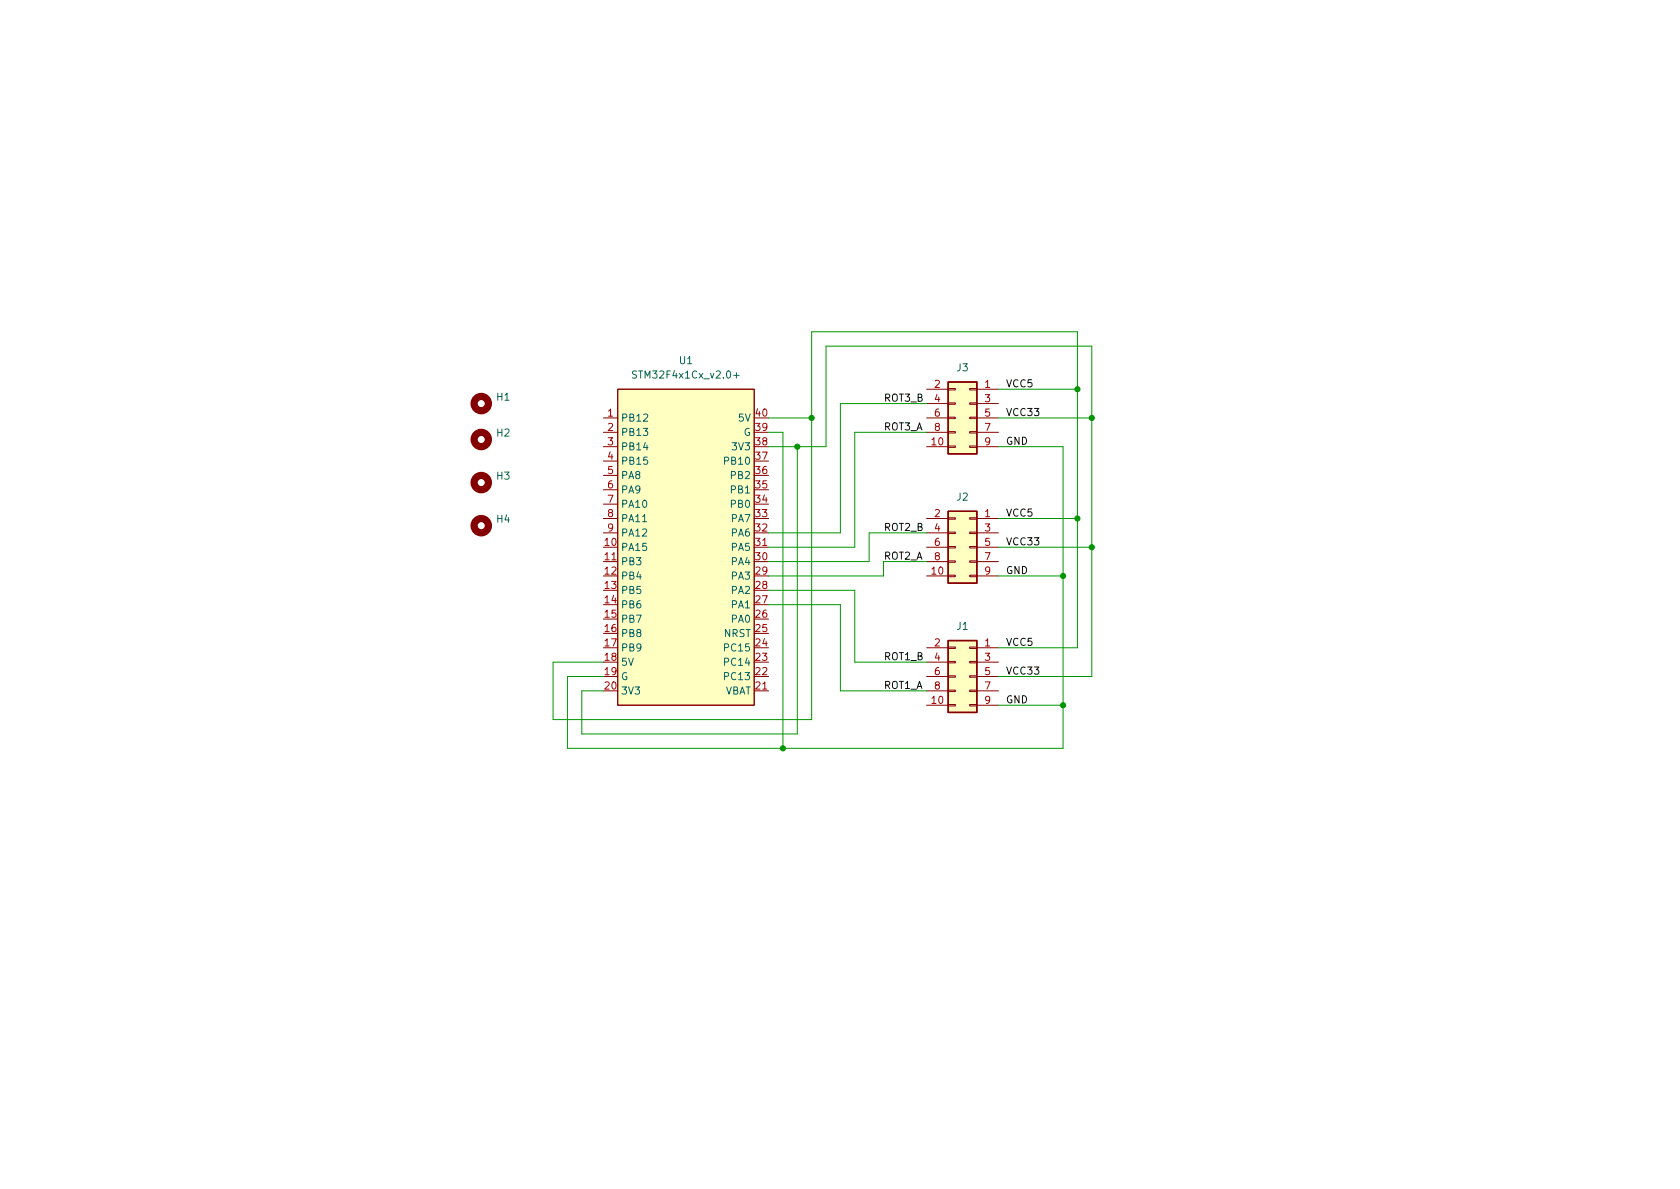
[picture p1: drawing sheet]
<svg xmlns="http://www.w3.org/2000/svg" width="297mm" height="210mm" viewBox="0 0 297 210" stroke-linecap="round" stroke-linejoin="round" font-family="sans-serif">
<g fill="#ffffc2" stroke="#ffffc2" stroke-width=".18">
<path d="M167.6 67.6h5.1v12.7h-5.1z"/>
<path d="M167.6 90.4h5.1v12.7h-5.1z"/>
<path d="M109.2 68.8h24.1v55.9h-24.1z"/>
<path d="M167.6 113.3h5.1v12.7h-5.1z"/>
</g>
<path d="M167.6 67.6h5.1v12.7h-5.1zM167.6 90.4h5.1v12.7h-5.1zM167.6 113.3h5.1v12.7h-5.1z" fill="none" stroke="#840000" stroke-width=".25"/>
<g fill="none" stroke="#840000" stroke-width=".18">
<path d="M106.7 79h2.5M106.7 73.9h2.5M106.7 76.4h2.5M109.2 68.8h24.1v55.9h-24.1zM163.8 68.8h3.8M163.8 79h3.8M163.8 71.4h3.8M163.8 73.9h3.8M163.8 76.4h3.8M167.6 78.9h1.3v.2h-1.3zM167.6 76.3h1.3v.3h-1.3zM167.6 73.8h1.3v.2h-1.3z"/>
<path d="M167.6 71.2h1.3v.3h-1.3zM167.6 68.7h1.3v.3h-1.3zM171.4 78.9h1.3v.2h-1.3zM171.4 76.3h1.3v.3h-1.3zM171.4 73.8h1.3v.2h-1.3zM171.4 71.2h1.3v.3h-1.3zM171.4 68.7h1.3v.3h-1.3zM172.7 68.8h3.8M172.7 79h3.8M172.7 71.4h3.8M172.7 73.9h3.8M172.7 76.4h3.8"/>
<path d="M106.7 91.7h2.5M106.7 94.2h2.5M106.7 99.3h2.5M106.7 81.5h2.5M106.7 84.1h2.5M106.7 86.6h2.5M106.7 89.1h2.5M133.3 96.8h2.6M163.8 91.7h3.8M163.8 94.2h3.8M163.8 96.8h3.8M163.8 99.3h3.8"/>
<path d="M167.6 99.2h1.3v.2h-1.3zM167.6 96.6h1.3v.3h-1.3zM167.6 94.1h1.3v.3h-1.3zM167.6 91.6h1.3v.2h-1.3zM171.4 99.2h1.3v.2h-1.3zM171.4 96.6h1.3v.3h-1.3zM171.4 94.1h1.3v.3h-1.3zM171.4 91.6h1.3v.2h-1.3zM172.7 91.7h3.8M172.7 94.2h3.8M172.7 96.8h3.8M172.7 99.3h3.8"/>
<path d="M163.8 101.8h3.8M163.8 114.5h3.8M163.8 117.1h3.8M163.8 119.6h3.8M167.6 101.7h1.3v.3h-1.3zM167.6 119.5h1.3v.3h-1.3zM167.6 117h1.3v.2h-1.3zM167.6 114.4h1.3v.3h-1.3zM171.4 101.7h1.3v.3h-1.3zM171.4 119.5h1.3v.3h-1.3zM171.4 117h1.3v.2h-1.3zM171.4 114.4h1.3v.3h-1.3z"/>
<path d="M172.7 101.8h3.8M172.7 114.5h3.8M172.7 117.1h3.8M172.7 119.6h3.8M133.3 122.2h2.6M163.8 122.2h3.8M163.8 124.7h3.8M167.6 124.6h1.3v.2h-1.3zM167.6 122h1.3v.3h-1.3zM171.4 124.6h1.3v.2h-1.3zM171.4 122h1.3v.3h-1.3zM172.7 122.2h3.8"/>
<path d="M172.7 124.7h3.8"/>
</g>
<path d="M112.5 65.7l-.4-.1-.2 .1v.4l.5 .2 .1 .3-.2 .3-.5-.1M129.7 66.4h1M113.6 92.3h.7" fill="none" stroke="#006464" stroke-width=".18"/>
<g fill="none" stroke="#840000" stroke-width="1.3">
<circle cx="85.1" cy="77.7" r="1.27"/>
<circle cx="85.1" cy="71.4" r="1.27"/>
<circle cx="85.1" cy="93" r="1.27"/>
<circle cx="85.1" cy="85.3" r="1.27"/>
</g>
<g fill="none" stroke="#009600" stroke-width=".18">
<path d="M135.9 76.4h2.5v55.9M135.9 79h10.1v-17.8h47v58.4h-16.5M135.9 73.9h7.6M141 79v50.8h-38.1v-7.6h3.8M163.8 76.4h-12.7v20.4h-15.2M163.8 71.4h-15.2v22.8h-12.7M176.5 79h11.5v53.3h-87.7v-12.7h6.4M176.5 68.8h14M176.5 73.9h16.5M163.8 99.3h-7.6v2.5h-20.3M163.8 94.2h-10.1v5.1h-17.8M176.5 96.8h16.5"/>
<path d="M176.5 91.7h14M135.9 106.9h12.7v15.3h15.2M135.9 104.4h15.2v12.7h12.7M176.5 101.8h11.5M176.5 114.5h14v-55.8h-47v68.5h-45.7v-10.1h8.9M176.5 124.7h11.5"/>
</g>
<g fill="#009600" stroke="#009600" stroke-width=".18">
<circle cx="190.5" cy="91.7" r=".46"/>
<circle cx="193" cy="96.8" r=".46"/>
<circle cx="190.5" cy="68.8" r=".46"/>
<circle cx="193" cy="73.9" r=".46"/>
<circle cx="143.5" cy="73.9" r=".46"/>
<circle cx="188" cy="101.8" r=".46"/>
<circle cx="138.4" cy="132.3" r=".46"/>
<circle cx="141" cy="79" r=".46"/>
<circle cx="188" cy="124.7" r=".46"/>
</g>
<g font-size="1.8" fill="#006464">
<text x="120.2" y="64.4">U1</text>
<text x="169.2" y="65.7">J3</text>
<text x="87.8" y="70.8">H1</text>
<text x="112.6" y="66.9">STM32F4x1Cx_v2.0+</text>
<text x="87.8" y="77.2">H2</text>
<text x="109.7" y="74.5">PB12</text>
<text x="109.7" y="77.1">PB13</text>
<text x="130.7" y="74.5">5V</text>
<text x="131.5" y="77.1">G</text>
<text x="109.7" y="79.6">PB14</text>
<text x="109.7" y="82.2">PB15</text>
<text x="128.4" y="82.2">PB10</text>
<text x="129.7" y="79.6">3V3</text>
<text x="87.8" y="84.8">H3</text>
<text x="109.7" y="84.7">PA8</text>
<text x="109.7" y="87.2">PA9</text>
<text x="109.7" y="89.8">PA10</text>
<text x="129.4" y="89.8">PB0</text>
<text x="129.4" y="87.2">PB1</text>
<text x="129.4" y="84.7">PB2</text>
<text x="169.2" y="88.5">J2</text>
<text x="87.8" y="92.4">H4</text>
<text x="109.7" y="92.3">PA11</text>
<text x="109.7" y="94.9">PA12</text>
<text x="129.4" y="94.9">PA6</text>
<text x="129.4" y="92.3">PA7</text>
<text x="109.7" y="97.4">PA15</text>
<text x="109.7" y="99.9">PB3</text>
<text x="129.4" y="99.9">PA4</text>
<text x="129.4" y="97.4">PA5</text>
<text x="109.7" y="102.5">PB4</text>
<text x="109.7" y="105">PB5</text>
<text x="109.7" y="107.6">PB6</text>
<text x="129.4" y="107.6">PA1</text>
<text x="129.4" y="105">PA2</text>
<text x="129.4" y="102.5">PA3</text>
<text x="109.7" y="110.1">PB7</text>
<text x="109.7" y="112.6">PB8</text>
<text x="128" y="112.6">NRST</text>
<text x="129.4" y="110.1">PA0</text>
<text x="169.2" y="111.4">J1</text>
<text x="109.7" y="115.2">PB9</text>
<text x="109.7" y="117.7">5V</text>
<text x="128.4" y="117.7">PC14</text>
<text x="128.4" y="115.2">PC15</text>
<text x="109.7" y="120.3">G</text>
<text x="109.7" y="122.8">3V3</text>
<text x="128" y="122.8">VBAT</text>
<text x="128.4" y="120.3">PC13</text>
</g>
<g font-size="1.8" fill="#0f0f0f">
<text x="156.2" y="71">ROT3_B</text>
<text x="177.8" y="68.5">VCC5</text>
<text x="156.2" y="76.1">ROT3_A</text>
<text x="177.8" y="73.6">VCC33</text>
<text x="177.8" y="78.6">GND</text>
<text x="156.2" y="93.9">ROT2_B</text>
<text x="177.8" y="91.3">VCC5</text>
<text x="156.2" y="99">ROT2_A</text>
<text x="177.8" y="96.4">VCC33</text>
<text x="177.8" y="101.5">GND</text>
<text x="156.2" y="116.7">ROT1_B</text>
<text x="177.8" y="114.2">VCC5</text>
<text x="177.8" y="119.3">VCC33</text>
<text x="156.2" y="121.8">ROT1_A</text>
<text x="177.8" y="124.4">GND</text>
</g>
<g font-size="1.8" fill="#a90000">
<text x="165.2" y="68.6">2</text>
<text x="165.2" y="71.1">4</text>
<text x="174.1" y="68.6">1</text>
<text x="174.1" y="71.1">3</text>
<text x="107.5" y="73.7">1</text>
<text x="107.5" y="76.2">2</text>
<text x="133.6" y="76.2">39</text>
<text x="133.6" y="73.7">40</text>
<text x="165.2" y="73.7">6</text>
<text x="165.2" y="76.2">8</text>
<text x="174.1" y="73.7">5</text>
<text x="174.1" y="76.2">7</text>
<text x="107.5" y="78.7">3</text>
<text x="107.5" y="81.3">4</text>
<text x="107.5" y="83.8">5</text>
<text x="133.6" y="83.8">36</text>
<text x="133.6" y="81.3">37</text>
<text x="133.6" y="78.7">38</text>
<text x="164.8" y="78.7">10</text>
<text x="174.1" y="78.7">9</text>
<text x="107.5" y="86.4">6</text>
<text x="107.5" y="88.9">7</text>
<text x="133.6" y="88.9">34</text>
<text x="133.6" y="86.4">35</text>
<text x="107.5" y="91.4">8</text>
<text x="107.5" y="94">9</text>
<text x="133.6" y="94">32</text>
<text x="133.6" y="91.4">33</text>
<text x="165.2" y="91.4">2</text>
<text x="165.2" y="94">4</text>
<text x="174.1" y="91.4">1</text>
<text x="174.1" y="94">3</text>
<text x="107" y="96.5">10</text>
<text x="107" y="99.1">11</text>
<text x="107" y="101.6">12</text>
<text x="133.6" y="101.6">29</text>
<text x="133.6" y="99.1">30</text>
<text x="133.6" y="96.5">31</text>
<text x="164.8" y="101.6">10</text>
<text x="165.2" y="96.5">6</text>
<text x="165.2" y="99.1">8</text>
<text x="174.1" y="96.5">5</text>
<text x="174.1" y="99.1">7</text>
<text x="174.1" y="101.6">9</text>
<text x="107" y="104.1">13</text>
<text x="107" y="106.7">14</text>
<text x="133.6" y="106.7">27</text>
<text x="133.6" y="104.1">28</text>
<text x="107" y="109.2">15</text>
<text x="107" y="111.8">16</text>
<text x="133.6" y="111.8">25</text>
<text x="133.6" y="109.2">26</text>
<text x="107" y="114.3">17</text>
<text x="107" y="116.8">18</text>
<text x="107" y="119.4">19</text>
<text x="133.6" y="119.4">22</text>
<text x="133.6" y="116.8">23</text>
<text x="133.6" y="114.3">24</text>
<text x="165.2" y="114.3">2</text>
<text x="165.2" y="116.8">4</text>
<text x="165.2" y="119.4">6</text>
<text x="174.1" y="114.3">1</text>
<text x="174.1" y="116.8">3</text>
<text x="174.1" y="119.4">5</text>
<text x="107" y="121.9">20</text>
<text x="133.6" y="121.9">21</text>
<text x="164.8" y="124.5">10</text>
<text x="165.2" y="121.9">8</text>
<text x="174.1" y="121.9">7</text>
<text x="174.1" y="124.5">9</text>
</g>
</svg>
